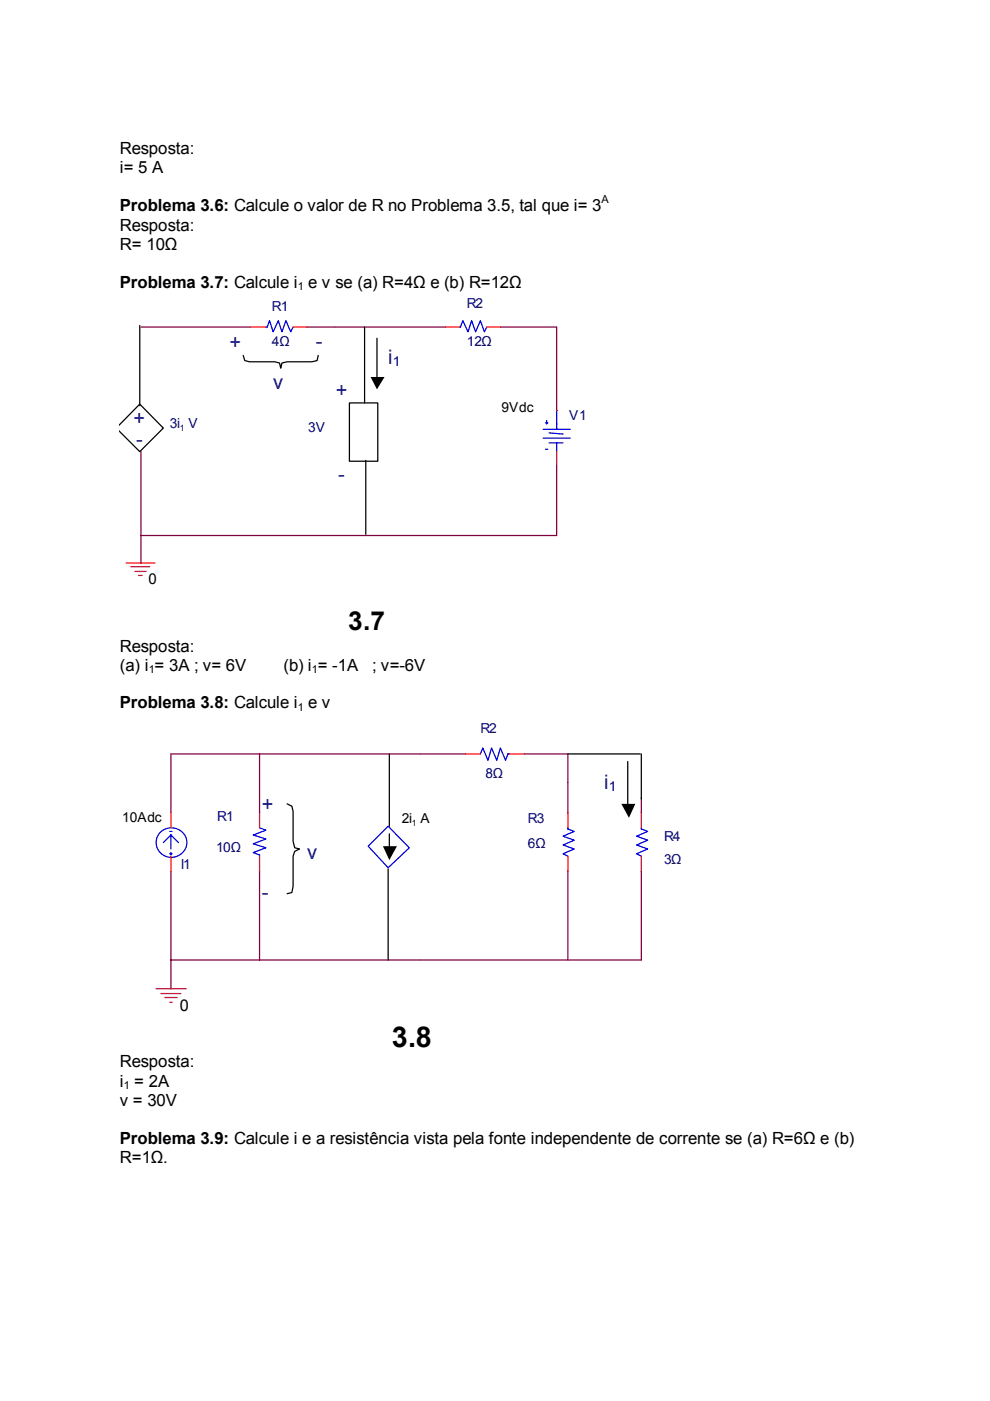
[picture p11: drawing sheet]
<svg xmlns="http://www.w3.org/2000/svg" width="210mm" height="297mm" viewBox="0 0 210 297" stroke-linecap="round" stroke-linejoin="round" font-family="sans-serif">
<path d="M29.9 69.3h23.3M65.1 69.3h29.4M106.1 69.3h11.9v17.7M29.9 95.8v23.6M118 98.7v14.8h-88.1" fill="none" stroke="#800040" stroke-width=".26"/>
<path d="M56.4 69.3h.2l.5-1.3 .8 2.4 1.1-2.4 .8 2.4 .8-2.4 1 2.4 .5-1.1M97.4 69.3h.2l.5-1.3 1.1 2.4 .8-2.4 .8 2.4 1.1-2.4 .8 2.4 .5-1.1M115.1 92.9h5.8M115.1 91h5.8M115.7 89.7h.5M115.7 95.2h.5M115.9 89.2v.7M116.4 91.8l3 .2M116.4 93.9h3M118 87v4M118 93.9v1.9" fill="none" stroke="#00f" stroke-width=".26"/>
<path d="M53.2 69.3h3.2M62.1 69.3h3M94.5 69.3h2.9M103.2 69.3h2.9M118 87h.1M118 95.8v2.9M26.8 119.4h6.1M27.8 120.1h3.9M28.6 121.2h2.4M29.4 122h.7" fill="none" stroke="#f00" stroke-width=".26"/>
<path d="M29.6 85.7l5 5.1-5 5-4.3-5z" fill-rule="evenodd" fill="#fff" stroke="#000" stroke-width=".26"/>
<path d="M29.6 69v17" fill="none" stroke="#000" stroke-width=".26"/>
<path d="M74.1 85.4h6v12.4h-6z" fill-rule="evenodd" fill="#fff" stroke="#000" stroke-width=".26"/>
<path d="M51.6 75.4l.3 1.1 1 .2h5.4l1 .3 .2 1.1 .3-1.1 1.1-.3h5.2l1.1-.2 .3-1.1M77.3 69.3v16.1M79.9 71.7v8.7M77.6 97.6v15.7M82.5 159.9v15.3M120.4 159.9h15.3M136 159.9v9.5M60.9 170.4l1 .5 .2 1.1v6.4l.4 1.3 1 .3-1 .5-.4 1v6.4l-.2 1.3-1 .3M82.5 176.8v3.2M133.1 161.5v9.4M82.3 184.2v19.3" fill="none" stroke="#000" stroke-width=".26"/>
<path d="M78.6 79.9h2.9l-1.6 2.6zM81.2 179.4h3l-1.7 3zM131.7 170.4h3l-1.4 3z" fill="#000"/>
<path d="M55 159.9v12.4M98.7 159.9h-62.5v12.4M111.2 159.9h9.2v12.4M136 169.2v3.1M36.2 184.7v24.9M55 184.7v18.8M120.4 184.7v18.8M136 184.7v18.8h-99.8" fill="none" stroke="#800040" stroke-width=".26"/>
<g fill="none" stroke="#f00" stroke-width=".26">
<path d="M98.7 159.9h3.2M107.9 159.9h3.3M36.2 172.3v3.2M55 172.3v3.2M120.4 172.3v3.2M136 172.3v3.2M36.2 181.5v3.2M55 181.5v3.2M120.4 181.5v3.2M136 181.5v3.2M33.1 209.6h6.4M34.1 210.7h4.3"/>
<path d="M35 211.5h2.6M36 212.5h.5"/>
</g>
<path d="M101.9 159.9l.5-1.3 1.1 2.6 .7-2.6 1.1 2.6 .8-2.6 1.1 2.6 .5-1.3h.2M34 176.4a3.2 3.2 0 0 1 4.8 .2 3.2 3.2 0 0 1-.7 4.6 3.2 3.2 0 0 1-4.2-.5 3.2 3.2 0 0 1 .1-4.3zM36 176.3h.5M36.2 177v3M36.2 177l-1.6 1.6M36.2 177l1.6 1.6M55 175.5l1.4 .5-2.7 1 2.7 .9-2.7 1 2.7 .8-2.7 1.1 1.3 .5v.2M82.3 175.2l4.5 4.5-4.5 4.3-4.2-4.6zM120.4 175.5v.3l1.4 .5-2.4 1 2.4 .8-2.4 1.1 2.4 .8-2.4 1 1 .5M136 175.5v.3l1.3 .5-2.3 1 2.3 .8-2.3 1.1 2.3 .8-2.3 1 1 .5M36 181h.5M36.2 180.8v.5" fill="none" stroke="#00f" stroke-width=".26"/>
<text font-size="6.1" x="83.1" y="221.9">3.8</text>
<text font-size="5.6" x="73.8" y="133.6">3.7</text>
<g font-size="4.2" fill="#000080">
<text x="48.7" y="74">+</text>
<text x="67" y="73.7">-</text>
<text x="82.3" y="77.1">i</text>
<text x="57.9" y="82.5">v</text>
<text x="71.2" y="84.1">+</text>
<text x="28.3" y="90.2">+</text>
<text x="28.9" y="94.7">-</text>
<text x="71.7" y="102">-</text>
<text x="128.1" y="167.2">i</text>
<text x="55.5" y="172">+</text>
<text x="65.1" y="182">v</text>
<text x="55.5" y="190.5">-</text>
</g>
<g font-size="3.6">
<text x="25.4" y="32.7">Resposta:</text>
<text x="25.4" y="36.7">i= 5 A</text>
<text x="25.4" y="44.8">Problema 3.6: Calcule o valor de R no Problema 3.5, tal que i= 3</text>
<text x="25.4" y="48.9">Resposta:</text>
<text x="25.4" y="52.9">R= 10Ω</text>
<text x="25.4" y="61">Problema 3.7: Calcule i e v se (a) R=4Ω e (b) R=12Ω</text>
<text x="25.4" y="138.2">Resposta:</text>
<text x="25.4" y="142.2">(a) i = 3A ; v= 6V</text>
<text x="60.1" y="142.2">(b) i = -1A</text>
<text x="78.9" y="142.2">; v=-6V</text>
<text x="25.4" y="150.2">Problema 3.8: Calcule i e v</text>
<text x="25.4" y="226.3">Resposta:</text>
<text x="25.4" y="230.4">i = 2A</text>
<text x="25.4" y="234.4">v = 30V</text>
<text x="25.4" y="242.5">Problema 3.9: Calcule i e a resistÍncia vista pela fonte independente de corrente se (a) R=6Ω e (b)</text>
<text x="25.4" y="246.6">R=1Ω.</text>
</g>
<text font-size="3.4" x="38.1" y="214.4">0</text>
<text font-size="3.2" x="31.5" y="123.8">0</text>
<g font-size="2.9" fill="#000080">
<text x="57.7" y="66">R1</text>
<text x="99" y="65.4">R2</text>
<text x="57.7" y="73.3">4Ω</text>
<text x="83.3" y="77.6">1</text>
<text x="99" y="73.3">12Ω</text>
<text x="120.6" y="89">V1</text>
<text x="36" y="90.8">3i V</text>
<text x="65.4" y="91.6">3V</text>
<text x="101.9" y="155.4">R2</text>
<text x="103" y="164.9">8Ω</text>
<text x="129.1" y="167.6">1</text>
<text x="46.1" y="174">R1</text>
<text x="111.9" y="174.5">R3</text>
<text x="111.9" y="179.7">6Ω</text>
<text x="140.8" y="178.2">R4</text>
<text x="38.4" y="184.2">I1</text>
<text x="45.8" y="180.6">10Ω</text>
<text x="140.8" y="183.2">3Ω</text>
</g>
<g font-size="2.9">
<text x="106.3" y="87.4">9Vdc</text>
<text x="25.9" y="174.2">10Adc</text>
<text x="85.2" y="174.5">2i A</text>
</g>
<g font-size="2.3">
<text x="127.5" y="43">A</text>
<text x="63.2" y="61.5">1</text>
<text x="31.6" y="142.7">1</text>
<text x="66.1" y="142.7">1</text>
<text x="63.2" y="150.7">1</text>
<text x="26.2" y="230.9">1</text>
</g>
<text font-size="1.9" fill="#000080" x="38.1" y="91.4">1</text>
<text font-size="1.9" x="87.3" y="175.1">1</text>
</svg>
